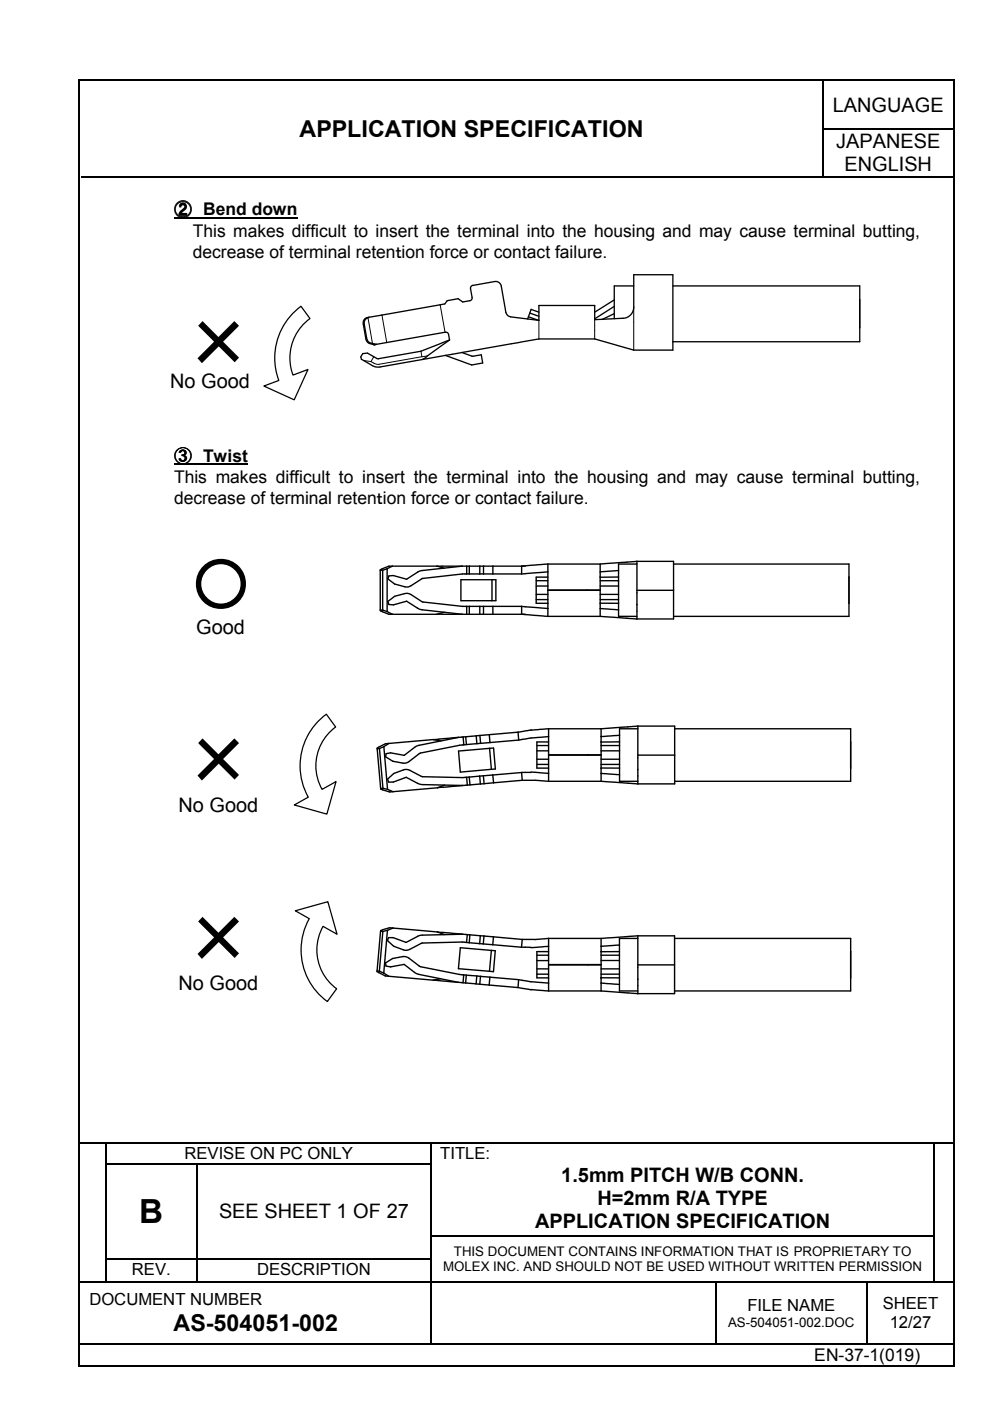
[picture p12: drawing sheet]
<svg xmlns="http://www.w3.org/2000/svg" width="210mm" height="297mm" viewBox="0 0 210 297" stroke-linecap="round" stroke-linejoin="round" font-family="sans-serif">
<g fill="none" stroke="#000" stroke-width=".25">
<path d="M174.5 17.1v10.2M17.2 37.5h157.2M174.5 27.5v9.9M174.7 27.4h27.4M174.7 37.5h27.4M17 242.4h5.3M22.5 242.5v4.1M22.5 246.9v4.8M22.5 251.9v4.9M22.5 257.1v4.9M22.6 242.4h68.7M22.6 246.7h19"/>
<path d="M41.7 246.9v4.8M41.7 251.9v4.9M41.7 257.1v4.9M41.8 246.7h49.5M91.4 242.5v4.1M91.4 246.9v4.8M91.4 251.9v4.9M91.4 257.1v4.9M91.6 242.4h106.3M198.1 242.5v4.1M198.1 246.9v4.8M198.1 251.9v4.9"/>
<path d="M198.1 257.1v4.9M198.2 242.4h4M17 271.8h5.3M22.5 262.3v4.5M22.5 267.1v4.6M22.6 266.9h19M22.6 271.8h19M41.7 262.3v4.5M41.7 267.1v4.6M41.8 266.9h49.5M41.8 271.8h49.5M91.4 262.3v4.5"/>
<path d="M91.4 267.1v4.6M91.4 271.9v13M91.6 262.1h106.3M91.6 271.8h60M151.7 271.9v13M151.8 271.8h31.9M183.9 271.9v13M184 271.8h13.9M198.1 262.3v4.5M198.1 267.1v4.6M198.2 271.8h4M16.8 285h74.5"/>
<path d="M91.6 285h60M151.8 285h31.9M184 285h18.2"/>
</g>
<g fill="#000">
<path d="M174.4 27.3h.3v.2h-.3zM174.4 37.4h.3v.2h-.3zM22.3 242.5h.3zM22.3 242.3h.3v.2h-.3zM22.3 246.6h.3v.3h-.3zM22.3 251.7h.3v.2h-.3zM22.3 256.8h.3v.3h-.3zM41.6 246.8l.2 .1zM41.6 246.6h.2v.2h-.2zM41.6 251.7h.2v.2h-.2zM41.6 256.8h.2v.3h-.2zM91.3 242.5h.3z"/>
<path d="M91.3 242.3h.3v.2h-.3zM91.3 246.6h.3v.3h-.3zM91.3 251.7h.3v.2h-.3zM91.3 256.8h.3v.3h-.3zM197.9 242.5h.3zM197.9 242.3h.3v.2h-.3zM197.9 246.6h.3v.3h-.3zM197.9 251.7h.3v.2h-.3zM197.9 256.8h.3v.3h-.3zM22.3 262h.3v.3h-.3zM22.3 266.8h.3v.3h-.3zM22.3 271.7h.3v.2h-.3z"/>
<path d="M41.6 262h.2v.3h-.2zM41.6 266.8h.2v.3h-.2zM41.6 271.7h.2v.2h-.2zM91.3 262h.3v.3h-.3zM91.3 266.8h.3v.3h-.3zM91.3 271.7h.3v.2h-.3zM151.6 271.9h.2zM151.6 271.7h.2v.2h-.2zM183.7 271.9h.3zM183.7 271.7h.3v.2h-.3zM197.9 262h.3v.3h-.3zM197.9 266.8h.3v.3h-.3z"/>
<path d="M197.9 271.7h.3v.2h-.3zM91.3 284.9h.3v.2h-.3zM151.6 284.9h.2v.2h-.2zM183.7 284.9h.3v.2h-.3z"/>
</g>
<path d="M77.1 76.4l1.6 .3M78 67.4l1 5.4M79.2 75.6l-.5 1.1M81 66.8l1 5.8M89.3 74.5l.2 1.1M89.5 75.6l-9 1.6h-.9l-.9-.5M90.7 75.4l-1.2 .2M93.3 64.6l1.1 5.8M114.3 67.9v4M126.1 67.8v4.1M134.4 65.1v9.1" fill="none" stroke="#000" stroke-width=".21"/>
<g fill="none" stroke="#000" stroke-width=".28">
<path d="M78.2 67.3a1.17 1.17 0 0 0-1.2 1.4l.6 3.2 .3 .6a1.92 1.92 0 0 0 1.4 .6M78.2 67.3a1.24 1.24 0 0 0-1 1.4l.8 3.6 .5 .4 1.3 .3M79.3 73.1h.1M79.8 73l-.5 .1M94.4 75.4l-4.8 .8M95.1 70.9l.2 1.2M95.1 70.9l-.2-.4-.5-.1-14.6 2.6M95.3 72.1l-6 2.4-9.1 1.6-.3-.1-2-1.1-1 .1-.4 .7 .1 .5 2.4 1.3 .9 .3 9.7-1.6M95.3 72.1l-5.7 4.1M97.9 74.7a4.4 4.4 0 0 0 4.1 .5l.3 1.8-2.3 .4-5.6-2M97.9 74.7l-3.5 .7M99.8 61.2l.3 2-.1 .3-.3 .3-1.6 .2-1-.7-2.3 .5-.5 .6-16.1 2.9"/>
<path d="M100.2 60.5l4.7-.8a1.19 1.19 0 0 1 1.4 .9l1 5.6 .3 .6 .7 .4 6 .7v-3.1h11.8v3l6-.3a2.34 2.34 0 0 0 2.3-2.4v-6.8h8.3v15.9h-8.3l-8.3-2.3h-11.8l-16.4 2.8M100.2 60.5l-.4 .4v.3M112 67.2l2.2 .7M112.3 66.4l2 .7M112.3 66.4l-.4 1.2M114.3 66.2l-1.7-.6-.3 .8M130.2 63.6l-4.1 2.6M130.2 65l-4.1 2.6M130.2 66.5l-2.5 1.2M134.4 60.6h-4.2v7M142.7 60.6h39.6v11.9h-39.6"/>
</g>
<g fill="none" stroke="#000" stroke-width=".29">
<path d="M116.2 119.6l-5.6 .4v1.7M116.2 119.6v5.5h11.1v-5.5M116.2 119.6h11.1M135 119l-7.7 .6M135 119.6h-3.9v11.1h3.9M135 119h7.8v6.1M135 119v6.1M142.8 119.6h37.2v11.1h-37.2M80.6 120.9h.5M80.6 129.3l.4 .4 1.5 .5h10.1M80.6 129.3h.5M80.6 120.9v8.4"/>
<path d="M81.1 129.3l1 .4M81.1 120.9v8.4M82.1 129.7l1.1 .5M82.1 120.6v9.1M82.1 120.6l-1 .3M83.2 120l-1.1 .6M87.1 126l-1.1-.2-2.3 .6-1.4 1.1 .1 .7h1l2.8-.7 3 1.7 8.8 1M87.1 126l2.5 1.6 8.5 1h12.5M89.7 122.6l-2.6 1.6M92.6 120l1.6 .5M92.6 120h18.8M92.6 130.2h18.8"/>
<path d="M92.6 120h-10.1l-1.5 .6-.4 .3M94.2 129.8l-1.6 .4M97.7 122.9h7.4v4.5h-7.4zM98 120l-8.8 1-3 1.8-2.8-.8-1 .1-.1 .6 1.4 1.1 2.3 .7 .6-.1 .5-.2M99 120v1.7M99 128.6v1.6M99.5 120v1.7M99.5 128.6v1.6M101.7 120v1.7M101.7 128.6v1.6M102.5 120v1.7M102.5 128.6v1.6"/>
<path d="M104.3 122.9v4.5M104.5 120v1.7M104.5 128.6v1.6M110.6 128.6l5.6 .4M110.6 128.6v1.6l5.6 .5M110.6 121.7h-12.5l-8.4 .9M113.7 127.1h2.5M113.7 126h2.5M113.7 124.2h2.5M113.7 123.1h2.5M116.2 121.2l-5.6 .5M116.2 122.4h-2.5v5.5h2.5"/>
<path d="M116.2 130.7v-5.5h11.1v5.5M116.2 130.7h11.1M127.3 130.7l7.7 .5M127.3 129l3.8 .3M127.3 127.9h3.8M127.3 127.1h3.8M127.3 126h3.8M127.3 124.2h3.8M127.3 123.1h3.8M131.1 121l-3.8 .2M131.1 122.3l-3.8 .1M135 125.2h7.8v6h-7.8z"/>
</g>
<g fill="none" stroke="#000" stroke-width=".3">
<path d="M36.9 98.5h15.6M80 158.7l.7 8.5M80.5 158.7l.7 8.4M80.5 158.7h-.5M81.4 158.3l.8 9.1M81.4 158.3l-.9 .4M82.4 157.6a3.4 3.4 0 0 0-2.4 1.1M82.4 157.6l-1 .7M91.9 156.8l1.6 .3M91.9 156.8l-9.5 .8M97.2 156.3l-8.7 1.8-2.8 2-2.9-.5-.9 .2-.2 .6a5.6 5.6 0 0 0 4.5 1.3l3-2 9.1-1.8M97.2 156.3l-5.3 .5"/>
<path d="M98.2 156.3l.1 1.6M98.2 156.3h-1M98.7 156.2l.2 1.7M98.7 156.2l-.5 .1M98.9 157.9h-.6M101 156l-2.3 .2M101 156l.1 1.7M101.1 157.7l-2.2 .2M101.7 155.9l.2 1.7M101.7 155.9l-.7 .1M101.9 157.6l-.8 .1M103.7 155.8l.2 1.6"/>
<path d="M103.8 158.7l-6.6 .5 .4 4.5 6.6-.6M103.8 158.7l.8-.1 .4 4.4-.8 .1M103.8 158.7l.4 4.4M109.8 155.2l-8.1 .7M109.8 155.2l.2 1.7M110 156.9l-8.1 .7M113.8 159.2h2.5M113.8 158.1h2.5M116.3 156.2l-3.7 .3-2.6 .4M116.3 154.5l-3.7 .3-2.8 .4M116.3 154.5v5.5h11.1v-5.5M116.3 157.3h-2.5v5.6h2.5"/>
<path d="M116.3 154.5h11.1M127.4 159.2h4M127.4 158.1h4M131.4 155.9l-4 .3M131.4 157.3h-4M135.2 153.9l-7.8 .6M135.2 154.5h-3.8v11.1h3.8M135.2 153.9v6.1M135.2 153.9h7.8v6.1M143 154.5h37.4v11.1h-37.4M80.7 167.2a3.4 3.4 0 0 0 2.6 .7M81.2 167.1l-.5 .1"/>
<path d="M81.2 167.1l1 .3M82.2 167.4l1.1 .5M89.6 166.3l8.5 .2M92.8 167l-9.5 .9M94.3 166.5l-1.5 .5M98.1 166.5l-5.3 .5M98.9 164.8l-9.3-.1-2.7-1.4-.8-.2a6.7 6.7 0 0 0-3.9 2.1l.2 .6h1l2.7-1 2.5 1.3 .9 .2M98.9 164.8l.2 1.7M99.1 166.5h-1M99.5 164.8h-.6M99.5 164.8l.2 1.6M99.7 166.4l-.6 .1"/>
<path d="M101.7 164.5l-2.2 .3M101.7 164.5l.2 1.7M101.9 166.2l-2.2 .2M102.5 164.5h-.8M102.5 164.5l.1 1.7M102.6 166.2h-.7M104.5 164.3l.1 1.7M104.6 166l-2 .2M110.6 163.8l-8.1 .7M110.6 163.8l.1 1.6M110.7 165.4l5.6 .2M110.7 165.4l-6.1 .6"/>
<path d="M112.6 163.7l3.7 .3M112.6 163.8h-2M113.8 162.1h2.5M113.8 161h2.5M116.3 165.6v-5.5h11.1v5.5M116.3 165.6h11.1M127.4 165.6l7.8 .6M127.4 164l4 .3M127.4 162.8l4 .1M127.4 162.1h4M127.4 161h4M135.2 160.1h7.8v6.1h-7.8z"/>
<path d="M80.7 197.4l.4-.3 1.5-.4 10.1 .9M80.7 197.4l-.8 8.5M80.7 197.4l.5 .1M81.2 197.5l-.8 8.4M82.1 197.3l-.7 9M82.1 197.3l-.9 .2M83.3 196.8l-1.2 .5M88.6 198.5l-2.5 1.3-2.7-1h-1l-.3 .6a5.6 5.6 0 0 0 4.2 2.1l3.1-1.5 9.5-.2M92.7 197.6l5.4 .5M92.7 197.6l1.5 .6M98.1 198.1l-8.6 .2-1 .2M98.1 198.1l1 .1"/>
<path d="M98.9 199.8l.6 .1M99.1 198.2l-.2 1.6M99.1 198.2h.5M99.5 199.9l5 .4M99.6 198.2l-.1 1.7M99.6 198.2l2.2 .2M101.8 198.4l-.1 1.7M101.8 198.4l.8 .1M102.6 198.5l-.1 1.6M102.6 198.5l2 .1M104.6 198.6l-.1 1.7M104.6 198.6l6.1 .6"/>
<path d="M110.7 199.2l-.1 1.6M116.3 199l-2.8 .2h-2.8M116.3 199v5.5h11.1v-5.5M116.3 199h11.1M135.2 198.4l-7.8 .6M135.2 199h-3.9v11.1h3.9M135.2 198.4v6.1M135.2 198.4h7.8v6.1M143 199h37.4v11.1h-37.4M79.9 205.9l.1 .1 1.7 .9 10.2 .9M79.9 205.9h.5M80.4 205.9l1 .4"/>
<path d="M81.4 206.3l1 .7M91.9 207.8l5.3 .5M93.4 207.5l-1.5 .3M97.2 208.3l1 .1M98.2 208.4h.5M98.3 206.7l-9.2-1.7-2.4-1.8-.8-.4a6.3 6.3 0 0 0-4.2 1.4l.2 .6 .9 .2 2.9-.5 2.8 2 8.7 1.8M98.3 206.7l-.1 1.7M98.3 206.7l.6 .1M98.7 208.4l2.2 .2M98.9 206.8l-.2 1.6M98.9 206.8l2.2 .1M100.9 208.6l.8 .1"/>
<path d="M101.1 206.9l-.2 1.7M101.1 206.9l.8 .1M101.7 208.7l2 .2M101.9 207l-.2 1.7M101.9 207l2 .2M103.7 208.9l6.1 .5M103.9 207.2l-.2 1.7M103.9 207.2l6.1 .5M104.2 201.5l-6.6-.6-.4 4.5 6.6 .5M104.2 201.5l.8 .1-.4 4.4-.8-.1M104.2 201.5l-.4 4.4M104.5 200.3l6.1 .5"/>
<path d="M109.8 209.4l2.8 .4 3.7 .3M110 207.7l2.6 .5 3.7 .2M110 207.7l-.2 1.7M110.6 200.8h2M113.8 206.5h2.5M113.8 202.5h2.5M113.8 205.4h2.5M113.8 203.7h2.5M116.3 200.6l-3.7 .3M116.3 210.1v-5.5h11.1v5.5M116.3 201.8h-2.5v5.5h2.5M116.3 210.1h11.1"/>
<path d="M127.4 210.1l7.8 .6M127.4 208.4l3.9 .3M127.4 206.5h3.9M127.4 202.5h3.9M127.4 205.4h3.9M127.4 203.6h3.9M127.4 207.3h3.9M131.3 200.4l-3.9 .2M131.3 201.8h-3.9M135.2 204.6h7.8v6.1h-7.8z"/>
</g>
<path d="M36.9 46.2h26.1" fill="none" stroke="#000" stroke-width=".34"/>
<path d="M62.1 66.5l1.7-1.6 1.9 2.6a10.3 10.3 0 0 0-3.6 12l3.2-1.2-2.9 6.5-6.5-2.9 3.2-1.2a13.6 13.6 0 0 1 3-14.2z" fill="none" stroke="#000" stroke-width=".26"/>
<path d="M38 114.3h23v21.1h-23z" fill-rule="evenodd" fill="#fff"/>
<path d="M67.4 153l1.8-1.6 2 2.7a10.2 10.2 0 0 0-2.9 13.3l2.9-1.7-1.9 6.9-6.9-1.9 3-1.7a13.6 13.6 0 0 1 2-16zM62.6 193.1l6.9-1.9 2 6.9-3-1.7a10.2 10.2 0 0 0 2.9 13.2l-2 2.7a13.5 13.5 0 0 1-3.8-17.5z" fill="none" stroke="#000" stroke-width=".26"/>
<path d="M16.5 16.8h.3v.3h-.3zM202.2 16.8h.2v.3h-.2zM16.5 289.4h.3v.3h-.3zM202.2 289.4h.2v.3h-.2z" fill="#000"/>
<path d="M16.7 17.1v272.3M16.8 17h185.4M202.3 17.1v272.3M16.8 289.5h185.4" fill="none" stroke="#000" stroke-width=".25"/>
<g font-size="16.9">
<text x="37.8" y="78.5">×</text>
<text x="37.8" y="166.9">×</text>
<text x="37.8" y="204.8">×</text>
</g>
<text font-size="12.7" x="40.5" y="128.3">○</text>
<text font-size="7" x="29.5" y="259.4">B</text>
<g font-size="4.9">
<text x="63.5" y="29">APPLICATION SPECIFICATION</text>
<text x="36.8" y="282.2">AS-504051-002</text>
</g>
<g font-size="4.2">
<text x="176.6" y="23.7">LANGUAGE</text>
<text x="177.3" y="31.5">JAPANESE</text>
<text x="179" y="36.3">ENGLISH</text>
<text x="36.1" y="82.3">No Good</text>
<text x="41.6" y="134.4">Good</text>
<text x="37.8" y="172.2">No Good</text>
<text x="37.8" y="209.8">No Good</text>
<text x="119" y="250.5">1.5mm PITCH W/B CONN.</text>
<text x="126.7" y="255.4">H=2mm R/A TYPE</text>
<text x="46.4" y="258.3">SEE SHEET 1 OF 27</text>
<text x="113.5" y="260.3">APPLICATION SPECIFICATION</text>
</g>
<g font-size="3.7">
<text x="36.9" y="45.7">② Bend down</text>
<text x="40.9" y="50.2">This makes difficult to insert the terminal into the housing and may cause terminal butting,</text>
<text x="40.9" y="54.7">decrease of terminal retenｔion force or contact failure.</text>
<text x="36.9" y="97.9">③ Twist</text>
<text x="36.9" y="102.4">This makes difficult to insert the terminal into the housing and may cause terminal butting,</text>
<text x="36.9" y="106.9">decrease of terminal retenｔion force or contact failure.</text>
<text x="172.7" y="288.6">EN-37-1(019)</text>
</g>
<g font-size="3.5">
<text x="39.1" y="245.8">REVISE ON PC ONLY</text>
<text x="93.3" y="245.8">TITLE:</text>
<text x="28" y="270.3">REV.</text>
<text x="54.5" y="270.3">DESCRIPTION</text>
<text x="18.9" y="276.8">DOCUMENT NUMBER</text>
<text x="158.5" y="278">FILE NAME</text>
<text x="187.2" y="277.6">SHEET</text>
<text x="188.6" y="281.6">12/27</text>
</g>
<g font-size="2.8">
<text x="93.9" y="269.6">MOLEX INC. AND SHOULD NOT BE USED WITHOUT WRITTEN PERMISSION</text>
<text x="96.2" y="266.3">THIS DOCUMENT CONTAINS INFORMATION THAT IS PROPRIETARY TO</text>
<text x="154.4" y="281.4">AS-504051-002.DOC</text>
</g>
</svg>
